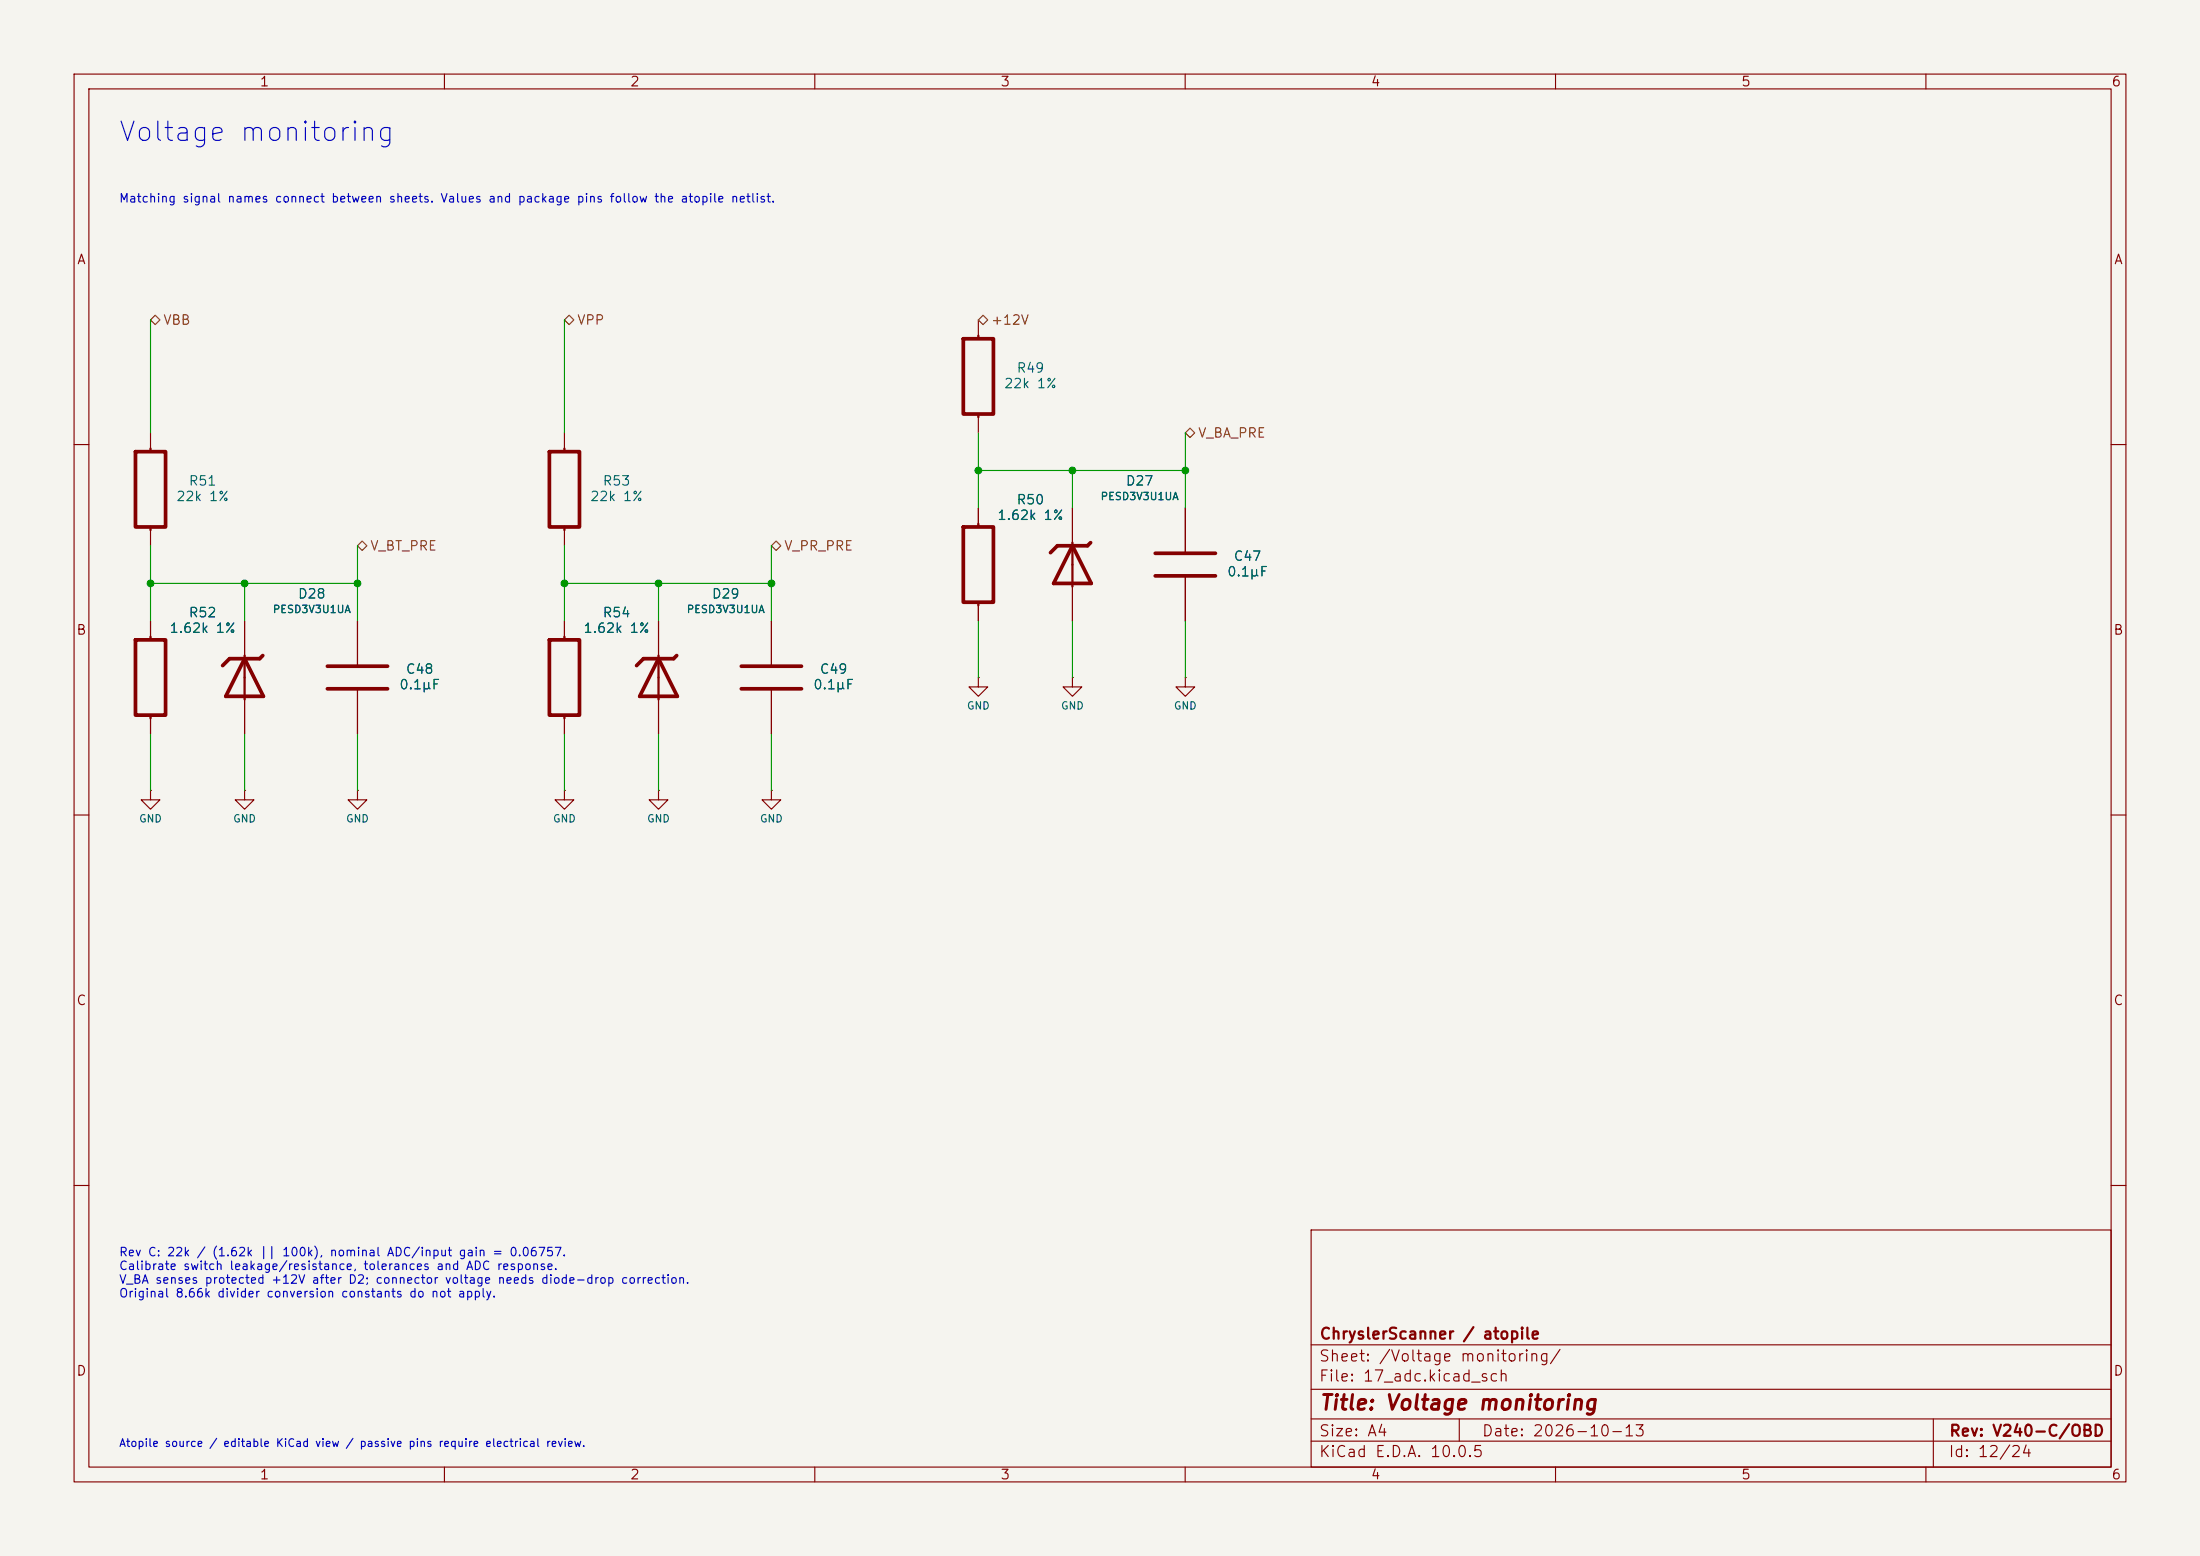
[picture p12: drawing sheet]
<svg xmlns="http://www.w3.org/2000/svg" width="297mm" height="210mm" viewBox="0 0 297 210" stroke-linecap="round" stroke-linejoin="round" font-family="sans-serif">
<path d="M0 0h297v210h-297z" fill="#f5f4ef" stroke="#f5f4ef" stroke-width=".14"/>
<g fill="none" stroke="#840000" stroke-width=".15">
<path d="M10 10h277v190h-277zM12 12h273v186h-273zM60 10v2M110 10v2M160 10v2M210 10v2M260 10v2M20.3 58.4v2.6M76.2 58.4v2.6M132.1 43.2v2.5M132.1 55.9v2.5M10 60h2"/>
<path d="M20.3 71.1v2.6M76.2 71.1v2.6M132.1 68.6v2.5M144.8 68.6v5.1M144.8 78.7v5.1M160 68.6v6.1M160 77.7v6.1M285 60h2M20.3 83.8v2.6M20.3 96.5v2.6M33 83.8v5.1M33 94v5.1"/>
<path d="M48.3 83.8v6.1M48.3 93v6.1M76.2 83.8v2.6M76.2 96.5v2.6M88.9 83.8v5.1M88.9 94v5.1M104.1 83.8v6.1M104.1 93v6.1M132.1 91.4v1.3h1.2l-1.2 1.3-1.3-1.3h1.3M132.1 91.4h.1M132.1 81.3v2.5M144.8 91.4v1.3h1.2l-1.2 1.3-1.3-1.3h1.3"/>
<path d="M144.8 91.4h.1M160 91.4v1.3h1.3l-1.3 1.3-1.3-1.3h1.3M160 91.4h.1M10 110h2M20.3 106.7v1.3h1.3l-1.3 1.2-1.3-1.2h1.3M20.3 106.7h.1M33 106.7v1.3h1.3l-1.3 1.2-1.3-1.2h1.3M33 106.7h.1M48.3 106.7v1.3h1.2l-1.2 1.2-1.3-1.2h1.3M48.3 106.7h.1M76.2 106.7v1.3h1.3l-1.3 1.2-1.3-1.2h1.3M76.2 106.7h.1"/>
<path d="M88.9 106.7v1.3h1.3l-1.3 1.2-1.3-1.2h1.3M88.9 106.7h.1M104.1 106.7v1.3h1.3l-1.3 1.2-1.2-1.2h1.2M104.1 106.7h.1M285 110h2M10 160h2M177 166h108v32h-108zM285 160h2M60 198v2M110 198v2M160 198v2M177 194.5h108"/>
<path d="M177 191.5h108M177 187.5h108M177 181.5h108M197 191.5v3M210 198v2M260 198v2M261 191.5v6.5"/>
</g>
<g fill="none" stroke="#840000" stroke-width=".5">
<path d="M130 45.7h4.1v10.2h-4.1zM18.3 61h4.1v10.1h-4.1zM74.2 61h4v10.1h-4zM130 71.1h4.1v10.2h-4.1zM144.8 73.7l2.5 5h-5.1zM147.2 73.2l-.4 .5h-4.1l-.9 .9M156 74.7h8.1M156 77.7h8.1M18.3 86.4h4.1v10.1h-4.1zM33 88.9l2.6 5.1h-5.1zM35.5 88.5l-.4 .4h-4.1l-.9 .9M44.2 89.9h8.1"/>
<path d="M44.2 93h8.1M74.2 86.4h4v10.1h-4zM88.9 88.9l2.5 5.1h-5zM91.4 88.5l-.5 .4h-4l-1 .9M100.1 89.9h8.1M100.1 93h8.1"/>
</g>
<g fill="none" stroke="#840000" stroke-width=".3">
<path d="M132.1 45.3v.4M132.1 55.9v.4M20.3 60.5v.5M20.3 71.1v.4M76.2 60.5v.5M76.2 71.1v.4M132.1 70.7v.4M144.8 73.2v6M20.3 85.9v.5M20.3 96.5v.4M33 88.5v5.9M76.2 85.9v.5"/>
<path d="M76.2 96.5v.4M88.9 88.5v5.9M132.1 81.3v.4"/>
</g>
<path d="M21 42.5l.6 .7-.6 .6-.7-.6zM76.8 42.5l.7 .7-.7 .6-.6-.6zM132.7 42.5l.6 .7-.6 .6-.6-.6zM160 58.4l.7-.6 .6 .6-.6 .7zM48.3 73.7l.6-.7 .6 .7-.6 .6zM104.1 73.7l.7-.7 .6 .7-.6 .6z" fill="none" stroke="#725600" stroke-width=".15"/>
<g fill="none" stroke="#009600" stroke-width=".15">
<path d="M20.3 43.2v15.2M76.2 43.2v15.2M132.1 58.4v10.2M160 58.4v10.2M20.3 73.7v10.1M20.3 78.7h28M33 78.7v5.1M48.3 73.7v10.1M76.2 73.7v10.1M76.2 78.7h27.9M88.9 78.7v5.1M104.1 73.7v10.1"/>
<path d="M132.1 63.5h27.9M144.8 63.5v5.1M20.3 99.1v7.6M33 99.1v7.6M48.3 99.1v7.6M76.2 99.1v7.6M88.9 99.1v7.6M104.1 99.1v7.6M132.1 83.8v7.6M144.8 83.8v7.6M160 83.8v7.6"/>
</g>
<g fill="#009600" stroke="#009600" stroke-width=".14">
<circle cx="20.3" cy="78.7" r=".46"/>
<circle cx="33" cy="78.7" r=".46"/>
<circle cx="88.9" cy="78.7" r=".46"/>
<circle cx="76.2" cy="78.7" r=".46"/>
<circle cx="48.3" cy="78.7" r=".46"/>
<circle cx="144.8" cy="63.5" r=".46"/>
<circle cx="132.1" cy="63.5" r=".46"/>
<circle cx="104.1" cy="78.7" r=".46"/>
<circle cx="160" cy="63.5" r=".46"/>
</g>
<text font-size="2.6" fill="#0000c2" x="15.8" y="19.7">Voltage monitoring</text>
<text font-size="2" fill="#840000" x="178" y="190.8">Title: Voltage monitoring</text>
<g font-size="1.5" fill="#840000">
<text x="178" y="184.1">Sheet: /Voltage monitoring/</text>
<text x="178" y="181.1">ChryslerScanner / atopile</text>
<text x="178" y="186.8">File: 17_adc.kicad_sch</text>
<text x="178" y="197">KiCad E.D.A. 10.0.5</text>
<text x="178" y="194.2">Size: A4</text>
<text x="200" y="194.2">Date: 2026-10-13</text>
<text x="263" y="197">Id: 12/24</text>
<text x="263" y="194.2">Rev: V240-C/OBD</text>
</g>
<g font-size="1.3" fill="#840000">
<text x="35" y="12">1</text>
<text x="85" y="12">2</text>
<text x="135" y="12">3</text>
<text x="185" y="12">4</text>
<text x="235" y="12">5</text>
<text x="285" y="12">6</text>
<text x="10.3" y="36">A</text>
<text x="285.3" y="36">A</text>
<text x="10.2" y="86">B</text>
<text x="285.2" y="86">B</text>
<text x="10.2" y="136">C</text>
<text x="285.2" y="136">C</text>
<text x="10.2" y="186">D</text>
<text x="285.2" y="186">D</text>
<text x="35" y="200">1</text>
<text x="85" y="200">2</text>
<text x="135" y="200">3</text>
<text x="185" y="200">4</text>
<text x="235" y="200">5</text>
<text x="285" y="200">6</text>
</g>
<g font-size="1.3" fill="#725600">
<text x="21.9" y="44.1">VBB</text>
<text x="77.8" y="44.1">VPP</text>
<text x="133.7" y="44.1">+12V</text>
<text x="161.6" y="59.4">V_BA_PRE</text>
<text x="49.9" y="74.6">V_BT_PRE</text>
<text x="105.8" y="74.6">V_PR_PRE</text>
</g>
<g font-size="1.3" fill="#006464">
<text x="135.5" y="52.7">22k 1%</text>
<text x="137.2" y="50.6">R49</text>
<text x="25.4" y="65.9">R51</text>
<text x="81.3" y="65.9">R53</text>
<text x="151.9" y="65.9">D27</text>
<text x="23.7" y="68">22k 1%</text>
<text x="79.6" y="68">22k 1%</text>
<text x="134.5" y="70.5">1.62k 1%</text>
<text x="137.2" y="68.4">R50</text>
<text x="166.5" y="76">C47</text>
<text x="25.4" y="83.6">R52</text>
<text x="40.1" y="81.1">D28</text>
<text x="81.3" y="83.6">R54</text>
<text x="96" y="81.1">D29</text>
<text x="165.6" y="78.1">0.1μF</text>
<text x="22.8" y="85.7">1.62k 1%</text>
<text x="78.7" y="85.7">1.62k 1%</text>
<text x="53.8" y="93.4">0.1μF</text>
<text x="54.7" y="91.3">C48</text>
<text x="109.7" y="93.4">0.1μF</text>
<text x="110.6" y="91.3">C49</text>
</g>
<g font-size="1.2" fill="#0000c2">
<text x="16" y="27.6">Matching signal names connect between sheets. Values and package pins follow the atopile netlist.</text>
<text x="16" y="169.8">Rev C: 22k / (1.62k || 100k), nominal ADC/input gain = 0.06757.</text>
<text x="16" y="171.7">Calibrate switch leakage/resistance, tolerances and ADC response.</text>
<text x="16" y="173.5">V_BA senses protected +12V after D2; connector voltage needs diode-drop correction.</text>
<text x="16" y="175.4">Original 8.66k divider conversion constants do not apply.</text>
</g>
<text font-size="1.1" fill="#0000c2" x="16" y="195.5">Atopile source / editable KiCad view / passive pins require electrical review.</text>
<g font-size="1" fill="#006464">
<text x="148.5" y="67.7">PESD3V3U1UA</text>
<text x="36.7" y="83">PESD3V3U1UA</text>
<text x="92.6" y="83">PESD3V3U1UA</text>
<text x="130.5" y="96">GND</text>
<text x="143.2" y="96">GND</text>
<text x="158.4" y="96">GND</text>
<text x="18.7" y="111.2">GND</text>
<text x="31.4" y="111.2">GND</text>
<text x="46.6" y="111.2">GND</text>
<text x="74.6" y="111.2">GND</text>
<text x="87.3" y="111.2">GND</text>
<text x="102.5" y="111.2">GND</text>
</g>
</svg>
